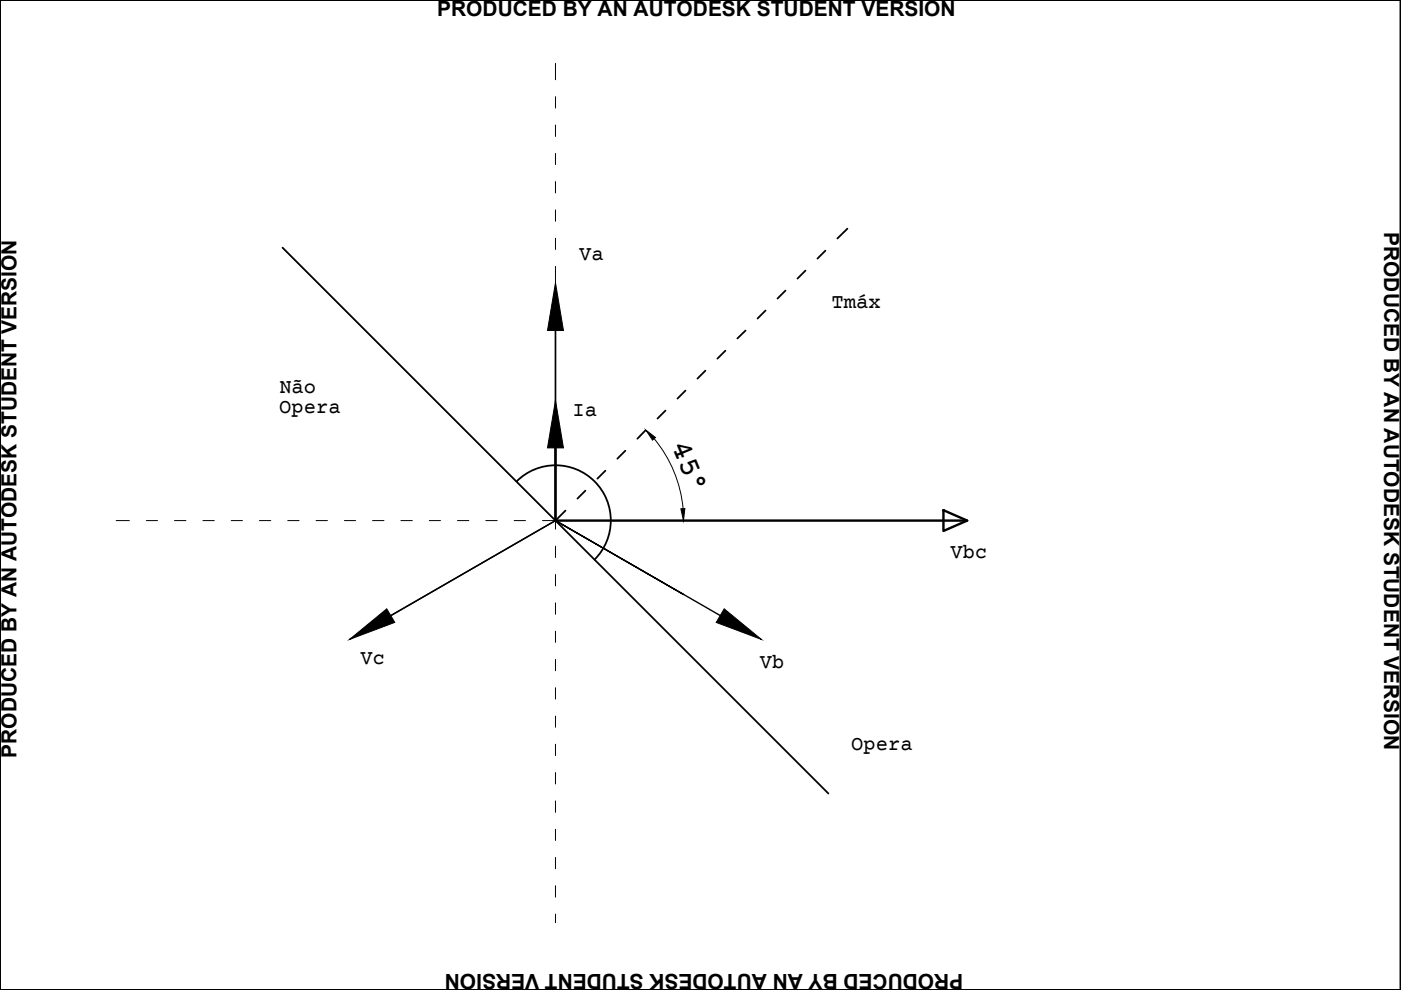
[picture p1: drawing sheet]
<svg xmlns="http://www.w3.org/2000/svg" width="297mm" height="210mm" viewBox="0 0 297 210" stroke-linecap="round" stroke-linejoin="round" font-family="sans-serif">
<!-- layer: fases -->
<path d="M0 0h296.9v209.9h-296.9h296.9v-209.9h-296.9v209.9zM81.2 131.5l36.6-21.1v-42.2v42.2l-43.7 25.2M144.9 126l-27.1-15.6 36.5 21.1" fill="none" stroke="#000" stroke-width=".3"/>
<!-- layer: polarizada -->
<path d="M117.8 95v15.4h87.3M200 108.2l5.1 2.2-5.1 2.2z" fill="none" stroke="#000" stroke-width=".51"/>
<!-- layer: bases -->
<g fill="none" stroke="#000" stroke-width=".21">
<path d="M117.8 13.4v3.5M117.8 20.5v2.4M117.8 26.5v2.4M117.8 32.5v2.4M117.8 38.5v2.4M117.8 44.5v2.4M117.8 50.5v2.4M117.8 56.5v3.5M24.6 110.4h2.8M31 110.4h2.4M37 110.4h2.4M43 110.4h2.4"/>
<path d="M49 110.4h2.4M55 110.4h2.4M61 110.4h2.4M67 110.4h2.4M73 110.4h2.4M79 110.4h2.4M85 110.4h2.4M91 110.4h2.4M97 110.4h2.4M103 110.4h2.4M109 110.4h2.4M115 110.4h2.8v1.8"/>
<path d="M117.8 115.8v2.4M117.8 121.8v2.4M117.8 127.8v2.4M117.8 133.8v2.4M117.8 139.8v2.4M117.8 145.8v2.4M117.8 151.8v2.4M117.8 157.8v2.4M117.8 163.8v2.4M117.8 169.8v2.4M117.8 175.8v2.4M117.8 181.8v2.4"/>
<path d="M117.8 187.8v2.4M117.8 193.8v1.8"/>
</g>
<!-- layer: 0 -->
<g fill="none" stroke="#000" stroke-width=".38">
<path d="M59.9 52.5l115.7 115.7M170.8 57.4l-1.7 1.7M175 53.1l-1.7 1.7M179.7 48.5l-2.2 2.1M149.6 78.6l-1.7 1.7M153.8 74.4l-1.7 1.6M158.1 70.1l-1.8 1.7M162.3 65.8l-1.7 1.7M166.5 61.6l-1.7 1.7M128.4 99.8l-1.7 1.7M132.6 95.6l-1.7 1.7M136.8 91.3l-1.7 1.7"/>
<path d="M141.1 87.1l-1.7 1.6M145.3 82.8l-1.7 1.7M109.5 102.1a11.7 11.7 0 0 1 16.6 0 11.7 11.7 0 0 1 0 16.5M119.9 108.3l-2.1 2.1M124.1 104l-1.7 1.7"/>
</g>
<!-- layer: texto -->
<path d="M138.7 93a27.2 27.2 0 0 1 6.1 14.8" fill="none" stroke="#000" stroke-width=".21"/>
<path d="M136.9 91.2l2.1 1.6-.7 .5zM144.4 107.9l.8-.1-.3 2.6z" fill="#000" stroke="#000" stroke-width=".21"/>
<!-- layer: fases -->
<path d="M117.8 60l1.7 10.1h-3.4zM74.1 135.6l7.9-6.5 1.7 2.9zM153.5 129.1l7.9 6.5-9.6-3.6z" fill="#000" stroke="#000" stroke-width=".21"/>
<!-- layer: polarizada -->
<path d="M117.8 84.9l1.7 10.1h-3.4z" fill="#000" stroke="#000" stroke-width=".21"/>
<text font-size="6.5" x="142.3" y="94.3" transform="rotate(68 142.3 94.3)">45°</text>
<g font-size="4.4">
<text x="92.7" y="3.4">PRODUCED BY AN AUTODESK STUDENT VERSION</text>
<text x="293.5" y="49.2" transform="rotate(90 293.5 49.2)">PRODUCED BY AN AUTODESK STUDENT VERSION</text>
<text x="3.5" y="160.7" transform="rotate(-90 3.5 160.7)">PRODUCED BY AN AUTODESK STUDENT VERSION</text>
<text x="204.2" y="206.4" transform="rotate(-180 204.2 206.4)">PRODUCED BY AN AUTODESK STUDENT VERSION</text>
</g>
<g font-size="4.3">
<text x="122.8" y="55.1">Va</text>
<text x="176.3" y="65.3">Tmáx</text>
<text x="59.2" y="83.4">Não</text>
<text x="59.2" y="87.6">Opera</text>
<text x="121.4" y="88.2">Ia</text>
<text x="201.5" y="118.4">Vbc</text>
<text x="76.5" y="140.7">Vc</text>
<text x="161.1" y="141.7">Vb</text>
<text x="180.5" y="158.9">Opera</text>
</g>
</svg>
